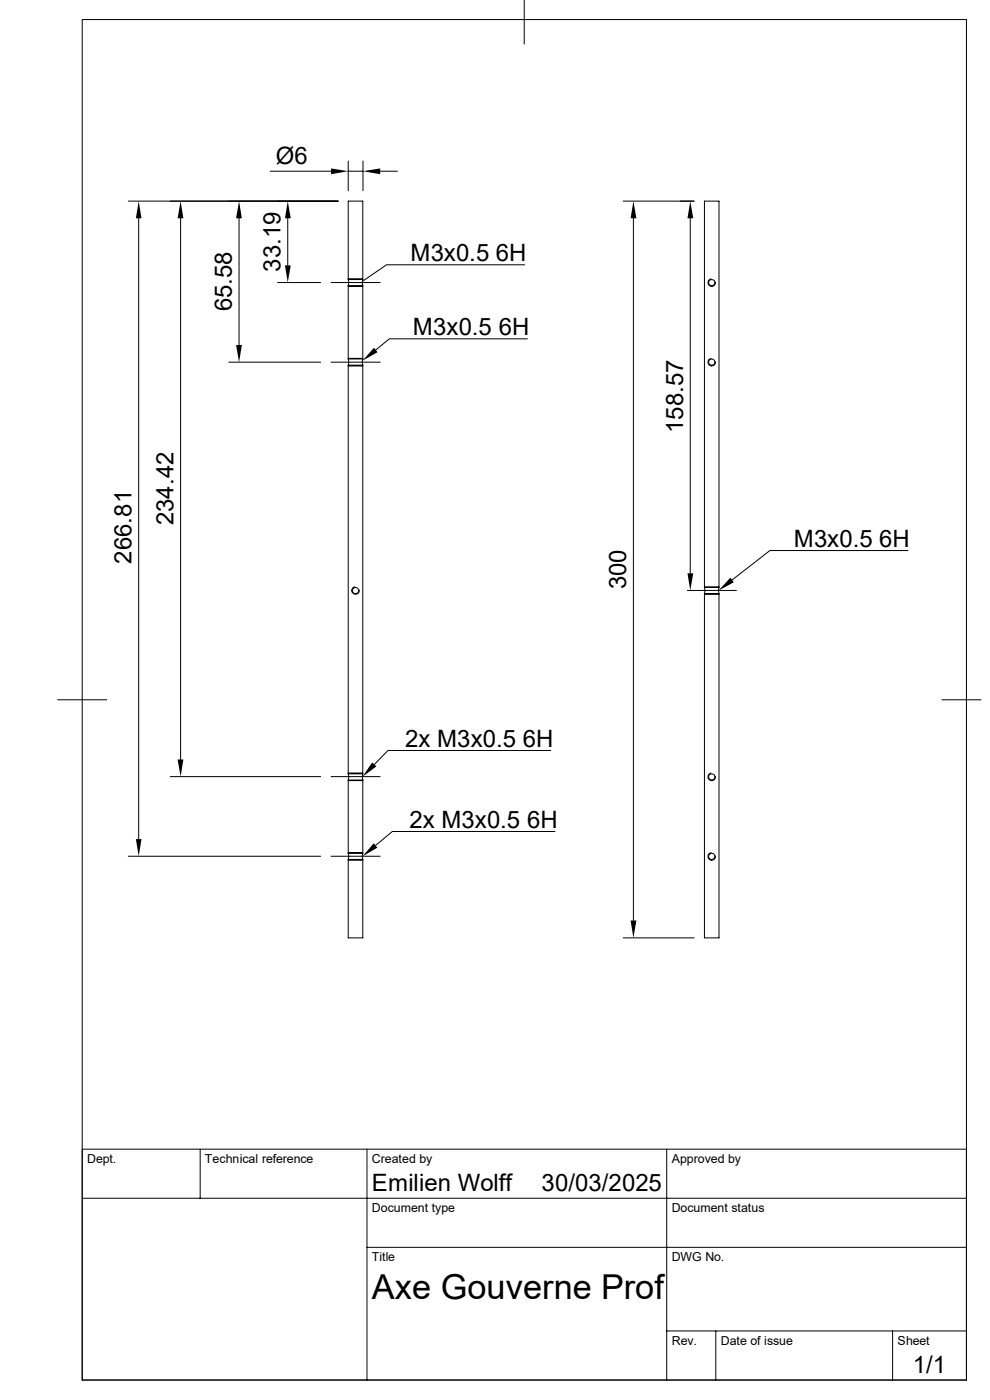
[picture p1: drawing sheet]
<svg xmlns="http://www.w3.org/2000/svg" width="210mm" height="297mm" viewBox="0 0 210 297" stroke-linecap="round" stroke-linejoin="round" font-family="sans-serif">
<g fill="none" stroke="#000" stroke-width=".21">
<path d="M17.4 4.1h187.6v288.7h-187.6zM111.2 0v9.4M57.3 36.3h12.9M73.9 34.2v6.3M73.9 36.3h3.1M77 34.2v6.3M80.6 36.3h3.7M27.2 42.7h44.5M29.4 46.3v131.7M38.3 46.3v114.8M50.7 46.3v26.9M58.9 59.9h9.1"/>
<path d="M61 46.3v10M70.2 59.9h10.4M73.9 59.3l.1 .6-.1 .7M73.9 59.3v-16.6h3.1v16.6M73.9 59.3h3.1M73.9 59.1h3.1M77 59.3l-.2 .6 .2 .7M111.3 56.2h-29.3l-5.1 3.5M132.2 42.7h15M134.4 46.3v149M146.4 46.3v75.3M150.8 59.1a.81 .81 0 0 0-.6 1 .81 .81 0 0 0 .9 .6 .81 .81 0 0 0 .7-.9"/>
<path d="M48.5 76.8h19.5M70.2 76.8h10.4M73.9 76.2l.1 .6-.1 .7M73.9 60.6h3.1M73.9 76.2h3.1M73.9 77.5h3.1M73.9 60.6v15.6M73.9 77.5v86.7M73.9 60.7h3.1M73.9 76h3.1M73.9 77.6h3.1M77 76.2l-.2 .6 .2 .7"/>
<path d="M77 60.6v15.6M77 77.5v86.7M111.9 71.9h-29.3l-2.9 2.4M150.8 76a.81 .81 0 0 0-.6 1 .81 .81 0 0 0 .9 .6 .81 .81 0 0 0 .7-.9M192.6 116.8h-29.3l-8 6.3M75.3 124.5a.79 .79 0 0 0-.7 .9 .79 .79 0 0 0 1 .7 .79 .79 0 0 0 .6-1M145.8 125.3h10.4M149.4 124.6l.2 .7-.2 .6M149.4 124.6v-81.9h3.1v81.9M149.4 125.9v73.1h3.1v-73.1M149.4 125.9h3.1M149.4 124.6h3.1"/>
<path d="M149.4 126.1h3.1M149.4 124.5h3.1M152.5 124.6l-.1 .7 .1 .6M12.2 148.5h10.4M116.8 159.2h-34.5l-2.9 3M199.8 148.5h8.3M36.1 164.8h31.9M70.2 164.8h10.4M73.9 164.2l.1 .6-.1 .7M73.9 164.2h3.1M73.9 165.5h3.1M73.9 165.5v15.5"/>
<path d="M73.9 164h3.1M73.9 165.6h3.1M77 164.2l-.2 .6 .2 .7M77 165.5v15.5M117.7 176.4h-34.5l-3.5 3M150.8 164a.81 .81 0 0 0-.6 .9 .81 .81 0 0 0 .9 .7 .81 .81 0 0 0 .7-.9M27.2 181.7h40.8M70.2 181.7h10.4M73.9 181l.1 .7-.1 .6M73.9 182.3v16.7h3.1v-16.7M73.9 181h3.1M73.9 182.3h3.1"/>
<path d="M73.9 180.9h3.1M73.9 182.5h3.1M77 181l-.2 .7 .2 .6M132.2 199h15M150.8 180.9a.81 .81 0 0 0-.6 .9 .81 .81 0 0 0 .9 .7 .81 .81 0 0 0 .7-.9M17.4 254.2h187.6M42.5 243.8v10.4M77.9 243.8v49M141.4 243.8v49M205 243.8h-187.6v49M77.9 264.6h127.1M141.4 282.4h63.6"/>
<path d="M151.8 282.4v10.4M189.4 282.4v10.4"/>
<circle cx="151" cy="60" r=".66"/>
<circle cx="151" cy="76.8" r=".67"/>
<circle cx="75.4" cy="125.3" r=".66"/>
<circle cx="151" cy="164.8" r=".66"/>
<circle cx="151" cy="181.7" r=".67"/>
</g>
<g fill="#000">
<path d="M70.2 35.7l3.7 .6-3.7 .7zM77 36.3l3.6-.6v1.3zM29.4 42.7l.6 3.6h-1.2zM38.3 42.7l.6 3.6h-1.2zM50.7 42.7l.6 3.6h-1.2zM61 42.7l.7 3.6h-1.2zM60.5 56.3h1.2l-.7 3.6zM134.4 42.7l.6 3.6h-1.2zM146.4 42.7l.7 3.6h-1.3zM50.1 73.2h1.2l-.6 3.6zM79.3 73.8l.8 .9-3.2 1.8zM145.8 121.6h1.3l-.7 3.7z"/>
<path d="M154.9 122.6l.8 .9-3.3 1.8zM28.8 178h1.2l-.6 3.7zM37.7 161.1h1.2l-.6 3.7zM79 161.8l.8 .8-2.9 2.2zM79.3 178.9l.8 .9-3.2 1.9zM133.8 195.3h1.2l-.6 3.7z"/>
</g>
<text font-size="7.3" x="78.9" y="275.6">Axe Gouverne Prof</text>
<g font-size="5.1">
<text x="58.5" y="34.7">Ø6</text>
<text x="59.5" y="57.7" transform="rotate(-90 59.5 57.7)">33.19</text>
<text x="87.1" y="55.4">M3x0.5 6H</text>
<text x="49.2" y="66.1" transform="rotate(-90 49.2 66.1)">65.58</text>
<text x="87.6" y="71.2">M3x0.5 6H</text>
<text x="144.9" y="91.9" transform="rotate(-90 144.9 91.9)">158.57</text>
<text x="36.8" y="111.5" transform="rotate(-90 36.8 111.5)">234.42</text>
<text x="27.9" y="119.5" transform="rotate(-90 27.9 119.5)">266.81</text>
<text x="168.4" y="116.1">M3x0.5 6H</text>
<text x="132.8" y="125.1" transform="rotate(-90 132.8 125.1)">300</text>
<text x="85.9" y="158.5">2x M3x0.5 6H</text>
<text x="86.9" y="175.7">2x M3x0.5 6H</text>
<text x="78.9" y="252.6">Emilien Wolff</text>
<text x="114.9" y="252.6">30/03/2025</text>
<text x="193.6" y="291.4">1/1</text>
</g>
<g font-size="2.6">
<text x="18.5" y="246.7">Dept.</text>
<text x="43.5" y="246.7">Technical reference</text>
<text x="78.9" y="246.7">Created by</text>
<text x="142.5" y="246.7">Approved by</text>
<text x="78.9" y="257.1">Document type</text>
<text x="142.5" y="257.1">Document status</text>
<text x="78.9" y="267.5">Title</text>
<text x="142.5" y="267.5">DWG No.</text>
<text x="142.5" y="285.3">Rev.</text>
<text x="152.9" y="285.3">Date of issue</text>
<text x="190.4" y="285.3">Sheet</text>
</g>
</svg>
